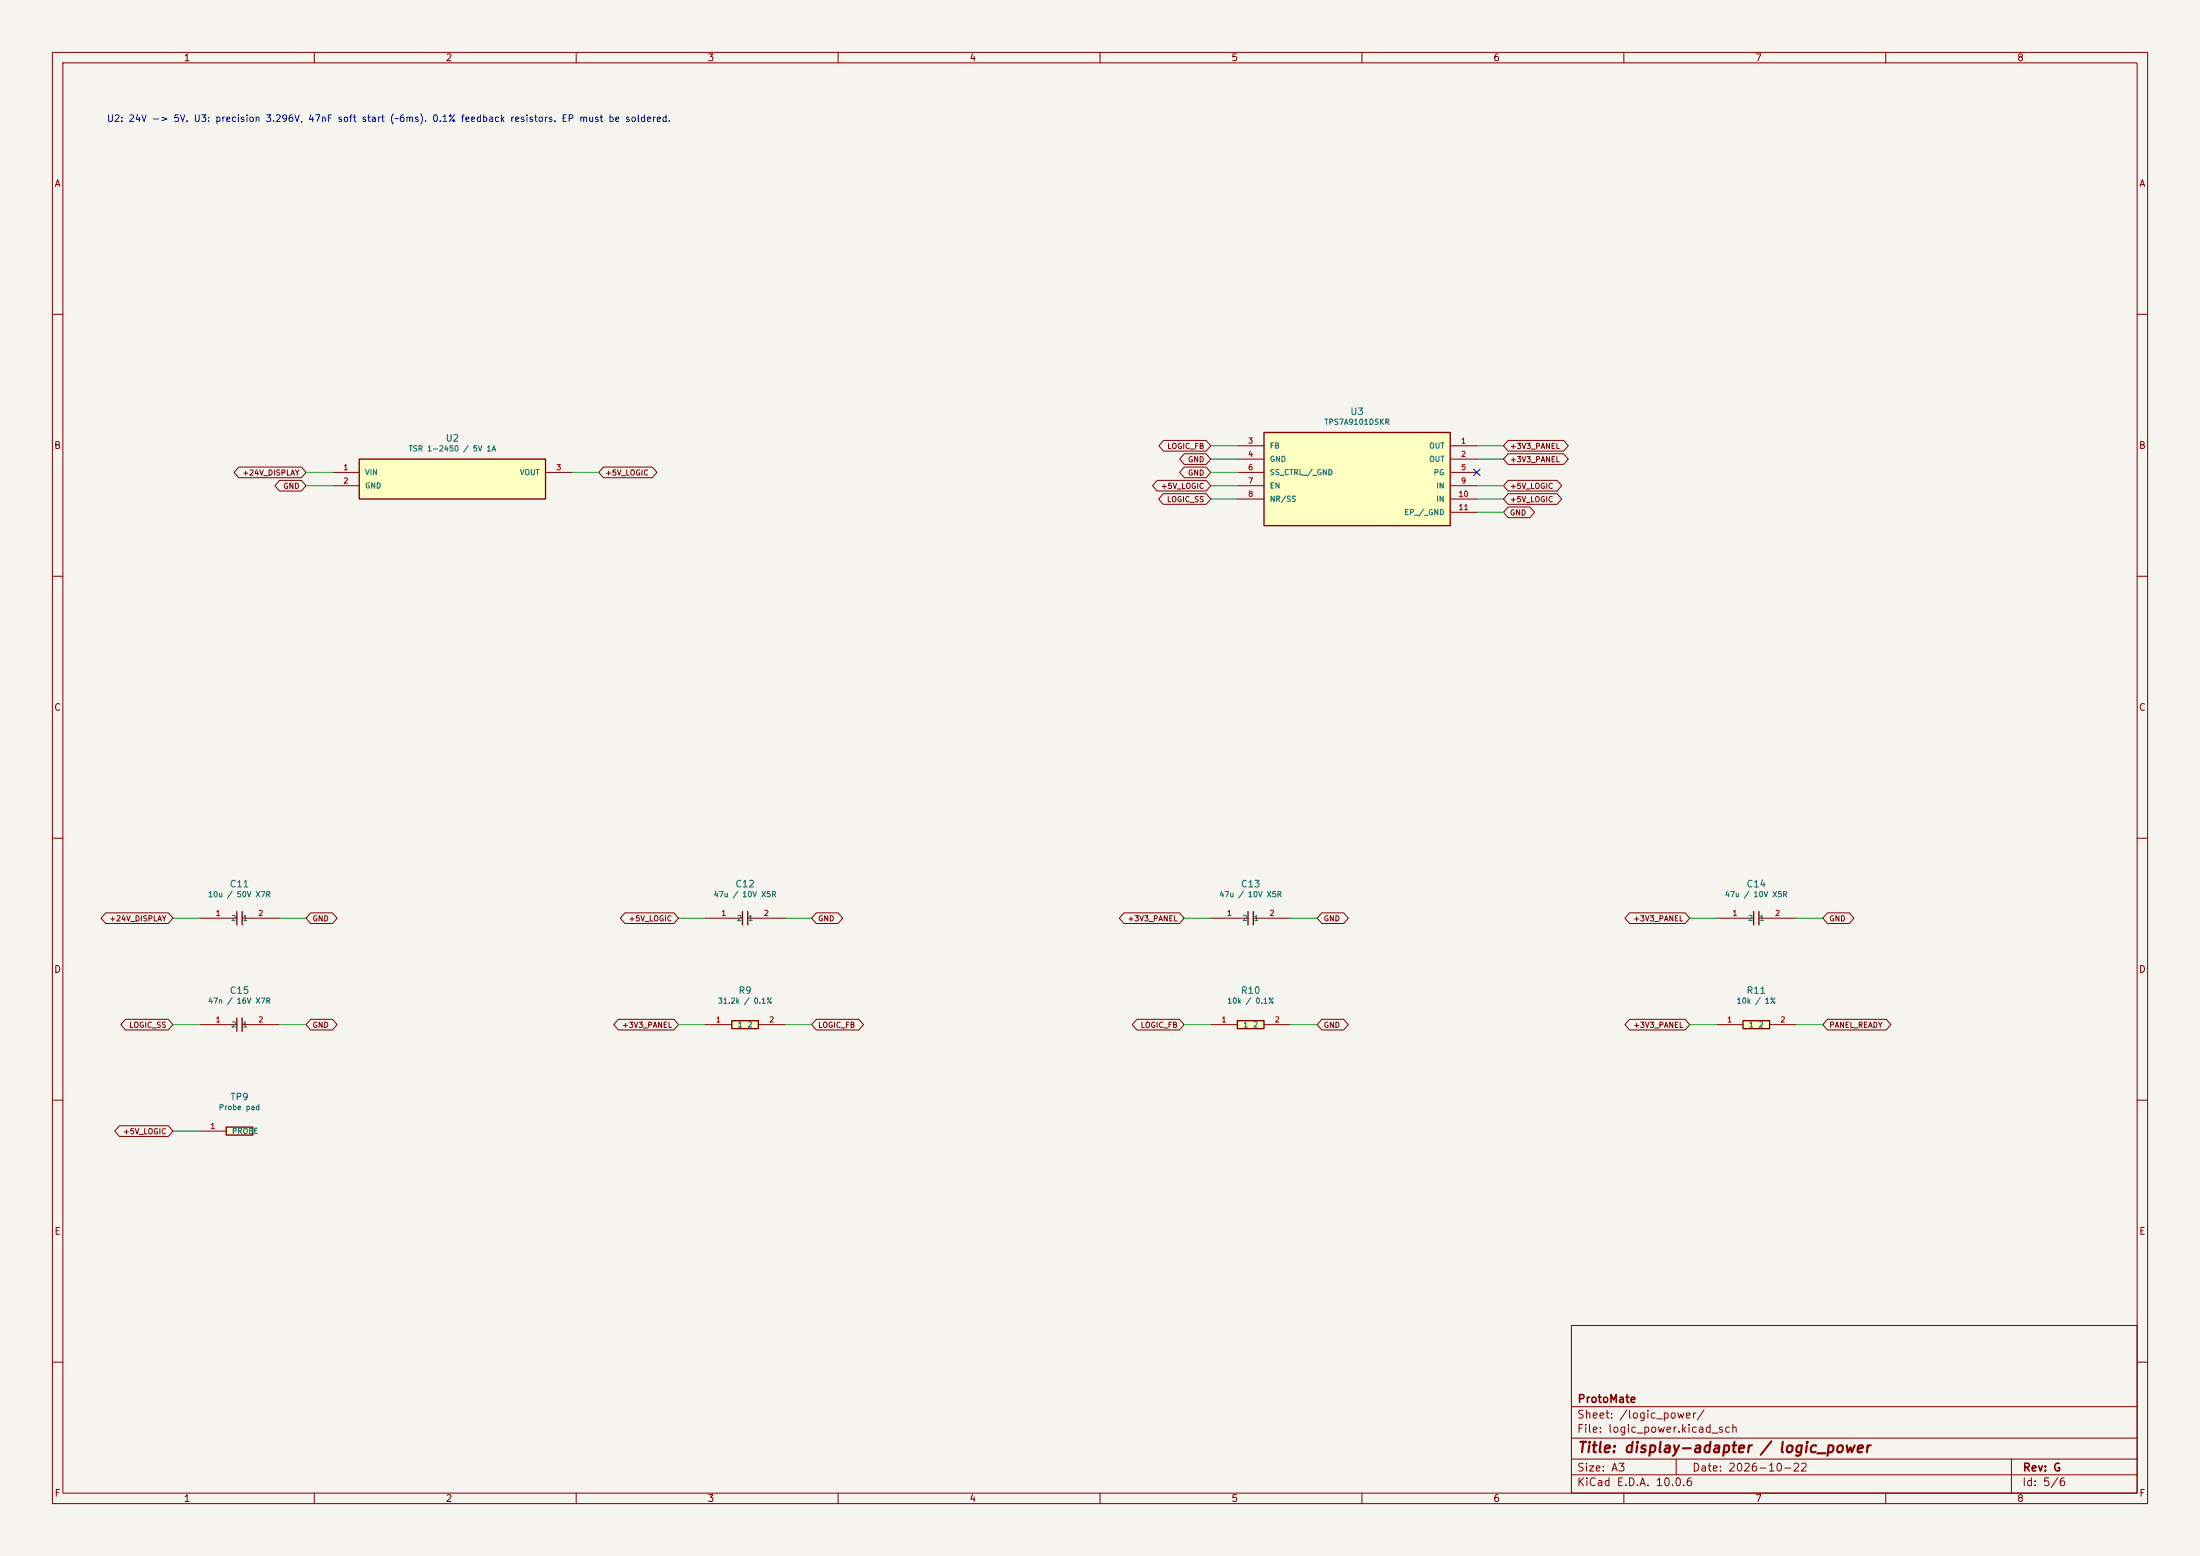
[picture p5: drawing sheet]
(kicad_sch (version 20250114) (generator eeschema) (paper "A3") (title_block (title "display-adapter / logic_power") (date "2026-10-22") (rev "G") (company "ProtoMate")) (lib_symbols (symbol "DisplayAdapter:BUCK5" (pin_names (offset 1.016)) (in_bom yes) (on_board yes)(property "Reference" "U" (at 0 7.8100000000000005 0) (effects (font (size 1.27 1.27))))(property "Value" "TSR 1-2450 / 5V 1A" (at 0 5.8100000000000005 0) (effects (font (size 1.27 1.27))))(property "Footprint" "" (at 0 0 0) (effects (font (size 1.27 1.27)) (hide yes)))(symbol "BUCK5_0_1" (rectangle (start -17.78 3.81) (end 17.78 -3.81) (stroke (width .254) (type default)) (fill (type background)))) (symbol "BUCK5_1_1"(pin passive line (at -22.86 1.27 0) (length 5.08) (name "VIN" (effects (font (size 1.016 1.016)))) (number "1" (effects (font (size 1.016 1.016)))))(pin passive line (at -22.86 -1.27 0) (length 5.08) (name "GND" (effects (font (size 1.016 1.016)))) (number "2" (effects (font (size 1.016 1.016)))))(pin passive line (at 22.86 1.27 180) (length 5.08) (name "VOUT" (effects (font (size 1.016 1.016)))) (number "3" (effects (font (size 1.016 1.016)))))))(symbol "DisplayAdapter:LDO" (pin_names (offset 1.016)) (in_bom yes) (on_board yes)(property "Reference" "U" (at 0 12.89 0) (effects (font (size 1.27 1.27))))(property "Value" "TPS7A9101DSKR" (at 0 10.89 0) (effects (font (size 1.27 1.27))))(property "Footprint" "" (at 0 0 0) (effects (font (size 1.27 1.27)) (hide yes)))(symbol "LDO_0_1" (rectangle (start -17.78 8.89) (end 17.78 -8.89) (stroke (width .254) (type default)) (fill (type background)))) (symbol "LDO_1_1"(pin passive line (at -22.86 6.35 0) (length 5.08) (name "FB" (effects (font (size 1.016 1.016)))) (number "3" (effects (font (size 1.016 1.016)))))(pin passive line (at -22.86 3.8099999999999996 0) (length 5.08) (name "GND" (effects (font (size 1.016 1.016)))) (number "4" (effects (font (size 1.016 1.016)))))(pin passive line (at -22.86 1.2699999999999996 0) (length 5.08) (name "SS_CTRL / GND" (effects (font (size 1.016 1.016)))) (number "6" (effects (font (size 1.016 1.016)))))(pin passive line (at -22.86 -1.2700000000000005 0) (length 5.08) (name "EN" (effects (font (size 1.016 1.016)))) (number "7" (effects (font (size 1.016 1.016)))))(pin passive line (at -22.86 -3.8100000000000005 0) (length 5.08) (name "NR/SS" (effects (font (size 1.016 1.016)))) (number "8" (effects (font (size 1.016 1.016)))))(pin passive line (at 22.86 6.35 180) (length 5.08) (name "OUT" (effects (font (size 1.016 1.016)))) (number "1" (effects (font (size 1.016 1.016)))))(pin passive line (at 22.86 3.8099999999999996 180) (length 5.08) (name "OUT" (effects (font (size 1.016 1.016)))) (number "2" (effects (font (size 1.016 1.016)))))(pin passive line (at 22.86 1.2699999999999996 180) (length 5.08) (name "PG" (effects (font (size 1.016 1.016)))) (number "5" (effects (font (size 1.016 1.016)))))(pin passive line (at 22.86 -1.2700000000000005 180) (length 5.08) (name "IN" (effects (font (size 1.016 1.016)))) (number "9" (effects (font (size 1.016 1.016)))))(pin passive line (at 22.86 -3.8100000000000005 180) (length 5.08) (name "IN" (effects (font (size 1.016 1.016)))) (number "10" (effects (font (size 1.016 1.016)))))(pin passive line (at 22.86 -6.35 180) (length 5.08) (name "EP / GND" (effects (font (size 1.016 1.016)))) (number "11" (effects (font (size 1.016 1.016)))))))(symbol "DisplayAdapter:C10U50" (pin_names (offset 1.016)) (in_bom yes) (on_board yes)(property "Reference" "C" (at 0 6.54 0) (effects (font (size 1.27 1.27))))(property "Value" "10u / 50V X7R" (at 0 4.54 0) (effects (font (size 1.27 1.27))))(property "Footprint" "" (at 0 0 0) (effects (font (size 1.27 1.27)) (hide yes)))(symbol "C10U50_0_1" (polyline (pts (xy -0.508 -1.27) (xy -0.508 1.27)) (stroke (width .254) (type default)) (fill (type none)))(polyline (pts (xy 0.508 -1.27) (xy 0.508 1.27)) (stroke (width .254) (type default)) (fill (type none)))) (symbol "C10U50_1_1"(pin passive line (at -7.62 0 0) (length 7.112) (name "1" (effects (font (size 1.016 1.016)))) (number "1" (effects (font (size 1.016 1.016)))))(pin passive line (at 7.62 0 180) (length 7.112) (name "2" (effects (font (size 1.016 1.016)))) (number "2" (effects (font (size 1.016 1.016)))))))(symbol "DisplayAdapter:C47U" (pin_names (offset 1.016)) (in_bom yes) (on_board yes)(property "Reference" "C" (at 0 6.54 0) (effects (font (size 1.27 1.27))))(property "Value" "47u / 10V X5R" (at 0 4.54 0) (effects (font (size 1.27 1.27))))(property "Footprint" "" (at 0 0 0) (effects (font (size 1.27 1.27)) (hide yes)))(symbol "C47U_0_1" (polyline (pts (xy -0.508 -1.27) (xy -0.508 1.27)) (stroke (width .254) (type default)) (fill (type none)))(polyline (pts (xy 0.508 -1.27) (xy 0.508 1.27)) (stroke (width .254) (type default)) (fill (type none)))) (symbol "C47U_1_1"(pin passive line (at -7.62 0 0) (length 7.112) (name "1" (effects (font (size 1.016 1.016)))) (number "1" (effects (font (size 1.016 1.016)))))(pin passive line (at 7.62 0 180) (length 7.112) (name "2" (effects (font (size 1.016 1.016)))) (number "2" (effects (font (size 1.016 1.016)))))))(symbol "DisplayAdapter:C47N" (pin_names (offset 1.016)) (in_bom yes) (on_board yes)(property "Reference" "C" (at 0 6.54 0) (effects (font (size 1.27 1.27))))(property "Value" "47n / 16V X7R" (at 0 4.54 0) (effects (font (size 1.27 1.27))))(property "Footprint" "" (at 0 0 0) (effects (font (size 1.27 1.27)) (hide yes)))(symbol "C47N_0_1" (polyline (pts (xy -0.508 -1.27) (xy -0.508 1.27)) (stroke (width .254) (type default)) (fill (type none)))(polyline (pts (xy 0.508 -1.27) (xy 0.508 1.27)) (stroke (width .254) (type default)) (fill (type none)))) (symbol "C47N_1_1"(pin passive line (at -7.62 0 0) (length 7.112) (name "1" (effects (font (size 1.016 1.016)))) (number "1" (effects (font (size 1.016 1.016)))))(pin passive line (at 7.62 0 180) (length 7.112) (name "2" (effects (font (size 1.016 1.016)))) (number "2" (effects (font (size 1.016 1.016)))))))(symbol "DisplayAdapter:R31K2" (pin_names (offset 1.016)) (in_bom yes) (on_board yes)(property "Reference" "R" (at 0 6.54 0) (effects (font (size 1.27 1.27))))(property "Value" "31.2k / 0.1%" (at 0 4.54 0) (effects (font (size 1.27 1.27))))(property "Footprint" "" (at 0 0 0) (effects (font (size 1.27 1.27)) (hide yes)))(symbol "R31K2_0_1" (rectangle (start -2.54 0.762) (end 2.54 -0.762) (stroke (width .254) (type default)) (fill (type background)))) (symbol "R31K2_1_1"(pin passive line (at -7.62 0 0) (length 5.08) (name "1" (effects (font (size 1.016 1.016)))) (number "1" (effects (font (size 1.016 1.016)))))(pin passive line (at 7.62 0 180) (length 5.08) (name "2" (effects (font (size 1.016 1.016)))) (number "2" (effects (font (size 1.016 1.016)))))))(symbol "DisplayAdapter:R10K01" (pin_names (offset 1.016)) (in_bom yes) (on_board yes)(property "Reference" "R" (at 0 6.54 0) (effects (font (size 1.27 1.27))))(property "Value" "10k / 0.1%" (at 0 4.54 0) (effects (font (size 1.27 1.27))))(property "Footprint" "" (at 0 0 0) (effects (font (size 1.27 1.27)) (hide yes)))(symbol "R10K01_0_1" (rectangle (start -2.54 0.762) (end 2.54 -0.762) (stroke (width .254) (type default)) (fill (type background)))) (symbol "R10K01_1_1"(pin passive line (at -7.62 0 0) (length 5.08) (name "1" (effects (font (size 1.016 1.016)))) (number "1" (effects (font (size 1.016 1.016)))))(pin passive line (at 7.62 0 180) (length 5.08) (name "2" (effects (font (size 1.016 1.016)))) (number "2" (effects (font (size 1.016 1.016)))))))(symbol "DisplayAdapter:R10K" (pin_names (offset 1.016)) (in_bom yes) (on_board yes)(property "Reference" "R" (at 0 6.54 0) (effects (font (size 1.27 1.27))))(property "Value" "10k / 1%" (at 0 4.54 0) (effects (font (size 1.27 1.27))))(property "Footprint" "" (at 0 0 0) (effects (font (size 1.27 1.27)) (hide yes)))(symbol "R10K_0_1" (rectangle (start -2.54 0.762) (end 2.54 -0.762) (stroke (width .254) (type default)) (fill (type background)))) (symbol "R10K_1_1"(pin passive line (at -7.62 0 0) (length 5.08) (name "1" (effects (font (size 1.016 1.016)))) (number "1" (effects (font (size 1.016 1.016)))))(pin passive line (at 7.62 0 180) (length 5.08) (name "2" (effects (font (size 1.016 1.016)))) (number "2" (effects (font (size 1.016 1.016)))))))(symbol "DisplayAdapter:TP" (pin_names (offset 1.016)) (in_bom yes) (on_board yes)(property "Reference" "T" (at 0 6.54 0) (effects (font (size 1.27 1.27))))(property "Value" "Probe pad" (at 0 4.54 0) (effects (font (size 1.27 1.27))))(property "Footprint" "" (at 0 0 0) (effects (font (size 1.27 1.27)) (hide yes)))(symbol "TP_0_1" (rectangle (start -2.54 0.762) (end 2.54 -0.762) (stroke (width .254) (type default)) (fill (type background)))) (symbol "TP_1_1"(pin passive line (at -7.62 0 0) (length 5.08) (name "PROBE" (effects (font (size 1.016 1.016)))) (number "1" (effects (font (size 1.016 1.016))))))))
(symbol (lib_id "DisplayAdapter:BUCK5") (at 86.36 91.44 0) (unit 1) (in_bom yes) (on_board yes) (dnp no)(property "Reference" "U2" (at 86.36 83.63 0) (effects (font (size 1.27 1.27))))(property "Value" "TSR 1-2450 / 5V 1A" (at 86.36 85.63 0) (effects (font (size 1.016 1.016))))(property "Footprint" "DisplayAdapter:Converter_DCDC_TRACO_TSR-1_THT_Trimmed" (at 86.36 91.44 0) (effects (font (size 1.27 1.27)) (hide yes)))(property "Manufacturer" "TRACO Power" (at 86.36 91.44 0) (effects (font (size 1.27 1.27)) (hide yes)))(property "MPN" "TSR 1-2450" (at 86.36 91.44 0) (effects (font (size 1.27 1.27)) (hide yes)))(property "Assembly" "HAND" (at 86.36 91.44 0) (effects (font (size 1.27 1.27)) (hide yes))))
(wire (pts (xy 63.5 90.17) (xy 58.42 90.17)) (stroke (width 0) (type default)))
(global_label "+24V_DISPLAY" (shape bidirectional) (at 58.42 90.17 0) (effects (font (size 1.016 1.016)) (justify right)) (property "Intersheetrefs" "${INTERSHEET_REFS}" (at 58.42 90.17 0) (effects (font (size 1 1)) (hide yes))))
(wire (pts (xy 63.5 92.71) (xy 58.42 92.71)) (stroke (width 0) (type default)))
(global_label "GND" (shape bidirectional) (at 58.42 92.71 0) (effects (font (size 1.016 1.016)) (justify right)) (property "Intersheetrefs" "${INTERSHEET_REFS}" (at 58.42 92.71 0) (effects (font (size 1 1)) (hide yes))))
(wire (pts (xy 109.22 90.17) (xy 114.3 90.17)) (stroke (width 0) (type default)))
(global_label "+5V_LOGIC" (shape bidirectional) (at 114.3 90.17 180) (effects (font (size 1.016 1.016)) (justify left)) (property "Intersheetrefs" "${INTERSHEET_REFS}" (at 114.3 90.17 0) (effects (font (size 1 1)) (hide yes))))
(symbol (lib_id "DisplayAdapter:LDO") (at 259.08 91.44 0) (unit 1) (in_bom yes) (on_board yes) (dnp no)(property "Reference" "U3" (at 259.08 78.55 0) (effects (font (size 1.27 1.27))))(property "Value" "TPS7A9101DSKR" (at 259.08 80.55 0) (effects (font (size 1.016 1.016))))(property "Footprint" "DisplayAdapter:WSON-10-1EP_2.5x2.5mm_P0.5mm_EP1.2x2mm" (at 259.08 91.44 0) (effects (font (size 1.27 1.27)) (hide yes)))(property "Manufacturer" "Texas Instruments" (at 259.08 91.44 0) (effects (font (size 1.27 1.27)) (hide yes)))(property "MPN" "TPS7A9101DSKR" (at 259.08 91.44 0) (effects (font (size 1.27 1.27)) (hide yes)))(property "Assembly" "SMT" (at 259.08 91.44 0) (effects (font (size 1.27 1.27)) (hide yes))))
(wire (pts (xy 236.21999999999997 85.09) (xy 231.13999999999996 85.09)) (stroke (width 0) (type default)))
(global_label "LOGIC_FB" (shape bidirectional) (at 231.13999999999996 85.09 0) (effects (font (size 1.016 1.016)) (justify right)) (property "Intersheetrefs" "${INTERSHEET_REFS}" (at 231.13999999999996 85.09 0) (effects (font (size 1 1)) (hide yes))))
(wire (pts (xy 236.21999999999997 87.63) (xy 231.13999999999996 87.63)) (stroke (width 0) (type default)))
(global_label "GND" (shape bidirectional) (at 231.13999999999996 87.63 0) (effects (font (size 1.016 1.016)) (justify right)) (property "Intersheetrefs" "${INTERSHEET_REFS}" (at 231.13999999999996 87.63 0) (effects (font (size 1 1)) (hide yes))))
(wire (pts (xy 236.21999999999997 90.17) (xy 231.13999999999996 90.17)) (stroke (width 0) (type default)))
(global_label "GND" (shape bidirectional) (at 231.13999999999996 90.17 0) (effects (font (size 1.016 1.016)) (justify right)) (property "Intersheetrefs" "${INTERSHEET_REFS}" (at 231.13999999999996 90.17 0) (effects (font (size 1 1)) (hide yes))))
(wire (pts (xy 236.21999999999997 92.71) (xy 231.13999999999996 92.71)) (stroke (width 0) (type default)))
(global_label "+5V_LOGIC" (shape bidirectional) (at 231.13999999999996 92.71 0) (effects (font (size 1.016 1.016)) (justify right)) (property "Intersheetrefs" "${INTERSHEET_REFS}" (at 231.13999999999996 92.71 0) (effects (font (size 1 1)) (hide yes))))
(wire (pts (xy 236.21999999999997 95.25) (xy 231.13999999999996 95.25)) (stroke (width 0) (type default)))
(global_label "LOGIC_SS" (shape bidirectional) (at 231.13999999999996 95.25 0) (effects (font (size 1.016 1.016)) (justify right)) (property "Intersheetrefs" "${INTERSHEET_REFS}" (at 231.13999999999996 95.25 0) (effects (font (size 1 1)) (hide yes))))
(wire (pts (xy 281.94 85.09) (xy 287.02 85.09)) (stroke (width 0) (type default)))
(global_label "+3V3_PANEL" (shape bidirectional) (at 287.02 85.09 180) (effects (font (size 1.016 1.016)) (justify left)) (property "Intersheetrefs" "${INTERSHEET_REFS}" (at 287.02 85.09 0) (effects (font (size 1 1)) (hide yes))))
(wire (pts (xy 281.94 87.63) (xy 287.02 87.63)) (stroke (width 0) (type default)))
(global_label "+3V3_PANEL" (shape bidirectional) (at 287.02 87.63 180) (effects (font (size 1.016 1.016)) (justify left)) (property "Intersheetrefs" "${INTERSHEET_REFS}" (at 287.02 87.63 0) (effects (font (size 1 1)) (hide yes))))
(no_connect (at 281.94 90.17))
(wire (pts (xy 281.94 92.71) (xy 287.02 92.71)) (stroke (width 0) (type default)))
(global_label "+5V_LOGIC" (shape bidirectional) (at 287.02 92.71 180) (effects (font (size 1.016 1.016)) (justify left)) (property "Intersheetrefs" "${INTERSHEET_REFS}" (at 287.02 92.71 0) (effects (font (size 1 1)) (hide yes))))
(wire (pts (xy 281.94 95.25) (xy 287.02 95.25)) (stroke (width 0) (type default)))
(global_label "+5V_LOGIC" (shape bidirectional) (at 287.02 95.25 180) (effects (font (size 1.016 1.016)) (justify left)) (property "Intersheetrefs" "${INTERSHEET_REFS}" (at 287.02 95.25 0) (effects (font (size 1 1)) (hide yes))))
(wire (pts (xy 281.94 97.78999999999999) (xy 287.02 97.78999999999999)) (stroke (width 0) (type default)))
(global_label "GND" (shape bidirectional) (at 287.02 97.78999999999999 180) (effects (font (size 1.016 1.016)) (justify left)) (property "Intersheetrefs" "${INTERSHEET_REFS}" (at 287.02 97.78999999999999 0) (effects (font (size 1 1)) (hide yes))))
(symbol (lib_id "DisplayAdapter:C10U50") (at 45.72 175.26 0) (unit 1) (in_bom yes) (on_board yes) (dnp no)(property "Reference" "C11" (at 45.72 168.72 0) (effects (font (size 1.27 1.27))))(property "Value" "10u / 50V X7R" (at 45.72 170.72 0) (effects (font (size 1.016 1.016))))(property "Footprint" "DisplayAdapter:C_1210_3225Metric" (at 45.72 175.26 0) (effects (font (size 1.27 1.27)) (hide yes)))(property "Manufacturer" "Murata" (at 45.72 175.26 0) (effects (font (size 1.27 1.27)) (hide yes)))(property "MPN" "GRM32ER71H106KA12L" (at 45.72 175.26 0) (effects (font (size 1.27 1.27)) (hide yes)))(property "Assembly" "SMT" (at 45.72 175.26 0) (effects (font (size 1.27 1.27)) (hide yes))))
(wire (pts (xy 38.1 175.26) (xy 33.02 175.26)) (stroke (width 0) (type default)))
(global_label "+24V_DISPLAY" (shape bidirectional) (at 33.02 175.26 0) (effects (font (size 1.016 1.016)) (justify right)) (property "Intersheetrefs" "${INTERSHEET_REFS}" (at 33.02 175.26 0) (effects (font (size 1 1)) (hide yes))))
(wire (pts (xy 53.339999999999996 175.26) (xy 58.419999999999995 175.26)) (stroke (width 0) (type default)))
(global_label "GND" (shape bidirectional) (at 58.419999999999995 175.26 180) (effects (font (size 1.016 1.016)) (justify left)) (property "Intersheetrefs" "${INTERSHEET_REFS}" (at 58.419999999999995 175.26 0) (effects (font (size 1 1)) (hide yes))))
(symbol (lib_id "DisplayAdapter:C47U") (at 142.24 175.26 0) (unit 1) (in_bom yes) (on_board yes) (dnp no)(property "Reference" "C12" (at 142.24 168.72 0) (effects (font (size 1.27 1.27))))(property "Value" "47u / 10V X5R" (at 142.24 170.72 0) (effects (font (size 1.016 1.016))))(property "Footprint" "DisplayAdapter:C_1210_3225Metric" (at 142.24 175.26 0) (effects (font (size 1.27 1.27)) (hide yes)))(property "Manufacturer" "Murata" (at 142.24 175.26 0) (effects (font (size 1.27 1.27)) (hide yes)))(property "MPN" "GRM32ER61A476KE20L" (at 142.24 175.26 0) (effects (font (size 1.27 1.27)) (hide yes)))(property "Assembly" "SMT" (at 142.24 175.26 0) (effects (font (size 1.27 1.27)) (hide yes))))
(wire (pts (xy 134.62 175.26) (xy 129.54 175.26)) (stroke (width 0) (type default)))
(global_label "+5V_LOGIC" (shape bidirectional) (at 129.54 175.26 0) (effects (font (size 1.016 1.016)) (justify right)) (property "Intersheetrefs" "${INTERSHEET_REFS}" (at 129.54 175.26 0) (effects (font (size 1 1)) (hide yes))))
(wire (pts (xy 149.86 175.26) (xy 154.94000000000003 175.26)) (stroke (width 0) (type default)))
(global_label "GND" (shape bidirectional) (at 154.94000000000003 175.26 180) (effects (font (size 1.016 1.016)) (justify left)) (property "Intersheetrefs" "${INTERSHEET_REFS}" (at 154.94000000000003 175.26 0) (effects (font (size 1 1)) (hide yes))))
(symbol (lib_id "DisplayAdapter:C47U") (at 238.76 175.26 0) (unit 1) (in_bom yes) (on_board yes) (dnp no)(property "Reference" "C13" (at 238.76 168.72 0) (effects (font (size 1.27 1.27))))(property "Value" "47u / 10V X5R" (at 238.76 170.72 0) (effects (font (size 1.016 1.016))))(property "Footprint" "DisplayAdapter:C_1210_3225Metric" (at 238.76 175.26 0) (effects (font (size 1.27 1.27)) (hide yes)))(property "Manufacturer" "Murata" (at 238.76 175.26 0) (effects (font (size 1.27 1.27)) (hide yes)))(property "MPN" "GRM32ER61A476KE20L" (at 238.76 175.26 0) (effects (font (size 1.27 1.27)) (hide yes)))(property "Assembly" "SMT" (at 238.76 175.26 0) (effects (font (size 1.27 1.27)) (hide yes))))
(wire (pts (xy 231.14 175.26) (xy 226.05999999999997 175.26)) (stroke (width 0) (type default)))
(global_label "+3V3_PANEL" (shape bidirectional) (at 226.05999999999997 175.26 0) (effects (font (size 1.016 1.016)) (justify right)) (property "Intersheetrefs" "${INTERSHEET_REFS}" (at 226.05999999999997 175.26 0) (effects (font (size 1 1)) (hide yes))))
(wire (pts (xy 246.38 175.26) (xy 251.46 175.26)) (stroke (width 0) (type default)))
(global_label "GND" (shape bidirectional) (at 251.46 175.26 180) (effects (font (size 1.016 1.016)) (justify left)) (property "Intersheetrefs" "${INTERSHEET_REFS}" (at 251.46 175.26 0) (effects (font (size 1 1)) (hide yes))))
(symbol (lib_id "DisplayAdapter:C47U") (at 335.28 175.26 0) (unit 1) (in_bom yes) (on_board yes) (dnp no)(property "Reference" "C14" (at 335.28 168.72 0) (effects (font (size 1.27 1.27))))(property "Value" "47u / 10V X5R" (at 335.28 170.72 0) (effects (font (size 1.016 1.016))))(property "Footprint" "DisplayAdapter:C_1210_3225Metric" (at 335.28 175.26 0) (effects (font (size 1.27 1.27)) (hide yes)))(property "Manufacturer" "Murata" (at 335.28 175.26 0) (effects (font (size 1.27 1.27)) (hide yes)))(property "MPN" "GRM32ER61A476KE20L" (at 335.28 175.26 0) (effects (font (size 1.27 1.27)) (hide yes)))(property "Assembly" "SMT" (at 335.28 175.26 0) (effects (font (size 1.27 1.27)) (hide yes))))
(wire (pts (xy 327.65999999999997 175.26) (xy 322.58 175.26)) (stroke (width 0) (type default)))
(global_label "+3V3_PANEL" (shape bidirectional) (at 322.58 175.26 0) (effects (font (size 1.016 1.016)) (justify right)) (property "Intersheetrefs" "${INTERSHEET_REFS}" (at 322.58 175.26 0) (effects (font (size 1 1)) (hide yes))))
(wire (pts (xy 342.9 175.26) (xy 347.97999999999996 175.26)) (stroke (width 0) (type default)))
(global_label "GND" (shape bidirectional) (at 347.97999999999996 175.26 180) (effects (font (size 1.016 1.016)) (justify left)) (property "Intersheetrefs" "${INTERSHEET_REFS}" (at 347.97999999999996 175.26 0) (effects (font (size 1 1)) (hide yes))))
(symbol (lib_id "DisplayAdapter:C47N") (at 45.72 195.57999999999998 0) (unit 1) (in_bom yes) (on_board yes) (dnp no)(property "Reference" "C15" (at 45.72 189.04 0) (effects (font (size 1.27 1.27))))(property "Value" "47n / 16V X7R" (at 45.72 191.04 0) (effects (font (size 1.016 1.016))))(property "Footprint" "DisplayAdapter:C_0603_1608Metric" (at 45.72 195.57999999999998 0) (effects (font (size 1.27 1.27)) (hide yes)))(property "Manufacturer" "Murata" (at 45.72 195.57999999999998 0) (effects (font (size 1.27 1.27)) (hide yes)))(property "MPN" "GRM188R71C473KA01D" (at 45.72 195.57999999999998 0) (effects (font (size 1.27 1.27)) (hide yes)))(property "Assembly" "SMT" (at 45.72 195.57999999999998 0) (effects (font (size 1.27 1.27)) (hide yes))))
(wire (pts (xy 38.1 195.57999999999998) (xy 33.02 195.57999999999998)) (stroke (width 0) (type default)))
(global_label "LOGIC_SS" (shape bidirectional) (at 33.02 195.57999999999998 0) (effects (font (size 1.016 1.016)) (justify right)) (property "Intersheetrefs" "${INTERSHEET_REFS}" (at 33.02 195.57999999999998 0) (effects (font (size 1 1)) (hide yes))))
(wire (pts (xy 53.339999999999996 195.57999999999998) (xy 58.419999999999995 195.57999999999998)) (stroke (width 0) (type default)))
(global_label "GND" (shape bidirectional) (at 58.419999999999995 195.57999999999998 180) (effects (font (size 1.016 1.016)) (justify left)) (property "Intersheetrefs" "${INTERSHEET_REFS}" (at 58.419999999999995 195.57999999999998 0) (effects (font (size 1 1)) (hide yes))))
(symbol (lib_id "DisplayAdapter:R31K2") (at 142.24 195.57999999999998 0) (unit 1) (in_bom yes) (on_board yes) (dnp no)(property "Reference" "R9" (at 142.24 189.04 0) (effects (font (size 1.27 1.27))))(property "Value" "31.2k / 0.1%" (at 142.24 191.04 0) (effects (font (size 1.016 1.016))))(property "Footprint" "DisplayAdapter:R_0603_1608Metric" (at 142.24 195.57999999999998 0) (effects (font (size 1.27 1.27)) (hide yes)))(property "Manufacturer" "Yageo" (at 142.24 195.57999999999998 0) (effects (font (size 1.27 1.27)) (hide yes)))(property "MPN" "RT0603BRD0731K2L" (at 142.24 195.57999999999998 0) (effects (font (size 1.27 1.27)) (hide yes)))(property "Assembly" "SMT" (at 142.24 195.57999999999998 0) (effects (font (size 1.27 1.27)) (hide yes))))
(wire (pts (xy 134.62 195.57999999999998) (xy 129.54 195.57999999999998)) (stroke (width 0) (type default)))
(global_label "+3V3_PANEL" (shape bidirectional) (at 129.54 195.57999999999998 0) (effects (font (size 1.016 1.016)) (justify right)) (property "Intersheetrefs" "${INTERSHEET_REFS}" (at 129.54 195.57999999999998 0) (effects (font (size 1 1)) (hide yes))))
(wire (pts (xy 149.86 195.57999999999998) (xy 154.94000000000003 195.57999999999998)) (stroke (width 0) (type default)))
(global_label "LOGIC_FB" (shape bidirectional) (at 154.94000000000003 195.57999999999998 180) (effects (font (size 1.016 1.016)) (justify left)) (property "Intersheetrefs" "${INTERSHEET_REFS}" (at 154.94000000000003 195.57999999999998 0) (effects (font (size 1 1)) (hide yes))))
(symbol (lib_id "DisplayAdapter:R10K01") (at 238.76 195.57999999999998 0) (unit 1) (in_bom yes) (on_board yes) (dnp no)(property "Reference" "R10" (at 238.76 189.04 0) (effects (font (size 1.27 1.27))))(property "Value" "10k / 0.1%" (at 238.76 191.04 0) (effects (font (size 1.016 1.016))))(property "Footprint" "DisplayAdapter:R_0603_1608Metric" (at 238.76 195.57999999999998 0) (effects (font (size 1.27 1.27)) (hide yes)))(property "Manufacturer" "Yageo" (at 238.76 195.57999999999998 0) (effects (font (size 1.27 1.27)) (hide yes)))(property "MPN" "RT0603BRD0710KL" (at 238.76 195.57999999999998 0) (effects (font (size 1.27 1.27)) (hide yes)))(property "Assembly" "SMT" (at 238.76 195.57999999999998 0) (effects (font (size 1.27 1.27)) (hide yes))))
(wire (pts (xy 231.14 195.57999999999998) (xy 226.05999999999997 195.57999999999998)) (stroke (width 0) (type default)))
(global_label "LOGIC_FB" (shape bidirectional) (at 226.05999999999997 195.57999999999998 0) (effects (font (size 1.016 1.016)) (justify right)) (property "Intersheetrefs" "${INTERSHEET_REFS}" (at 226.05999999999997 195.57999999999998 0) (effects (font (size 1 1)) (hide yes))))
(wire (pts (xy 246.38 195.57999999999998) (xy 251.46 195.57999999999998)) (stroke (width 0) (type default)))
(global_label "GND" (shape bidirectional) (at 251.46 195.57999999999998 180) (effects (font (size 1.016 1.016)) (justify left)) (property "Intersheetrefs" "${INTERSHEET_REFS}" (at 251.46 195.57999999999998 0) (effects (font (size 1 1)) (hide yes))))
(symbol (lib_id "DisplayAdapter:R10K") (at 335.28 195.57999999999998 0) (unit 1) (in_bom yes) (on_board yes) (dnp no)(property "Reference" "R11" (at 335.28 189.04 0) (effects (font (size 1.27 1.27))))(property "Value" "10k / 1%" (at 335.28 191.04 0) (effects (font (size 1.016 1.016))))(property "Footprint" "DisplayAdapter:R_0603_1608Metric" (at 335.28 195.57999999999998 0) (effects (font (size 1.27 1.27)) (hide yes)))(property "Manufacturer" "Yageo" (at 335.28 195.57999999999998 0) (effects (font (size 1.27 1.27)) (hide yes)))(property "MPN" "RC0603FR-0710KL" (at 335.28 195.57999999999998 0) (effects (font (size 1.27 1.27)) (hide yes)))(property "Assembly" "SMT" (at 335.28 195.57999999999998 0) (effects (font (size 1.27 1.27)) (hide yes))))
(wire (pts (xy 327.65999999999997 195.57999999999998) (xy 322.58 195.57999999999998)) (stroke (width 0) (type default)))
(global_label "+3V3_PANEL" (shape bidirectional) (at 322.58 195.57999999999998 0) (effects (font (size 1.016 1.016)) (justify right)) (property "Intersheetrefs" "${INTERSHEET_REFS}" (at 322.58 195.57999999999998 0) (effects (font (size 1 1)) (hide yes))))
(wire (pts (xy 342.9 195.57999999999998) (xy 347.97999999999996 195.57999999999998)) (stroke (width 0) (type default)))
(global_label "PANEL_READY" (shape bidirectional) (at 347.97999999999996 195.57999999999998 180) (effects (font (size 1.016 1.016)) (justify left)) (property "Intersheetrefs" "${INTERSHEET_REFS}" (at 347.97999999999996 195.57999999999998 0) (effects (font (size 1 1)) (hide yes))))
(symbol (lib_id "DisplayAdapter:TP") (at 45.72 215.89999999999998 0) (unit 1) (in_bom no) (on_board yes) (dnp no)(property "Reference" "TP9" (at 45.72 209.35999999999999 0) (effects (font (size 1.27 1.27))))(property "Value" "Probe pad" (at 45.72 211.35999999999999 0) (effects (font (size 1.016 1.016))))(property "Footprint" "DisplayAdapter:TestPoint_1.0mm" (at 45.72 215.89999999999998 0) (effects (font (size 1.27 1.27)) (hide yes)))(property "Manufacturer" "PCB" (at 45.72 215.89999999999998 0) (effects (font (size 1.27 1.27)) (hide yes)))(property "MPN" "PCB copper feature" (at 45.72 215.89999999999998 0) (effects (font (size 1.27 1.27)) (hide yes)))(property "Assembly" "PCB" (at 45.72 215.89999999999998 0) (effects (font (size 1.27 1.27)) (hide yes))))
(wire (pts (xy 38.1 215.89999999999998) (xy 33.02 215.89999999999998)) (stroke (width 0) (type default)))
(global_label "+5V_LOGIC" (shape bidirectional) (at 33.02 215.89999999999998 0) (effects (font (size 1.016 1.016)) (justify right)) (property "Intersheetrefs" "${INTERSHEET_REFS}" (at 33.02 215.89999999999998 0) (effects (font (size 1 1)) (hide yes))))
(text "U2: 24V -> 5V. U3: precision 3.296V, 47nF soft start (~6ms). 0.1% feedback resistors. EP must be soldered." (at 20.32 22.86 0) (effects (font (size 1.27 1.27)) (justify left))))
